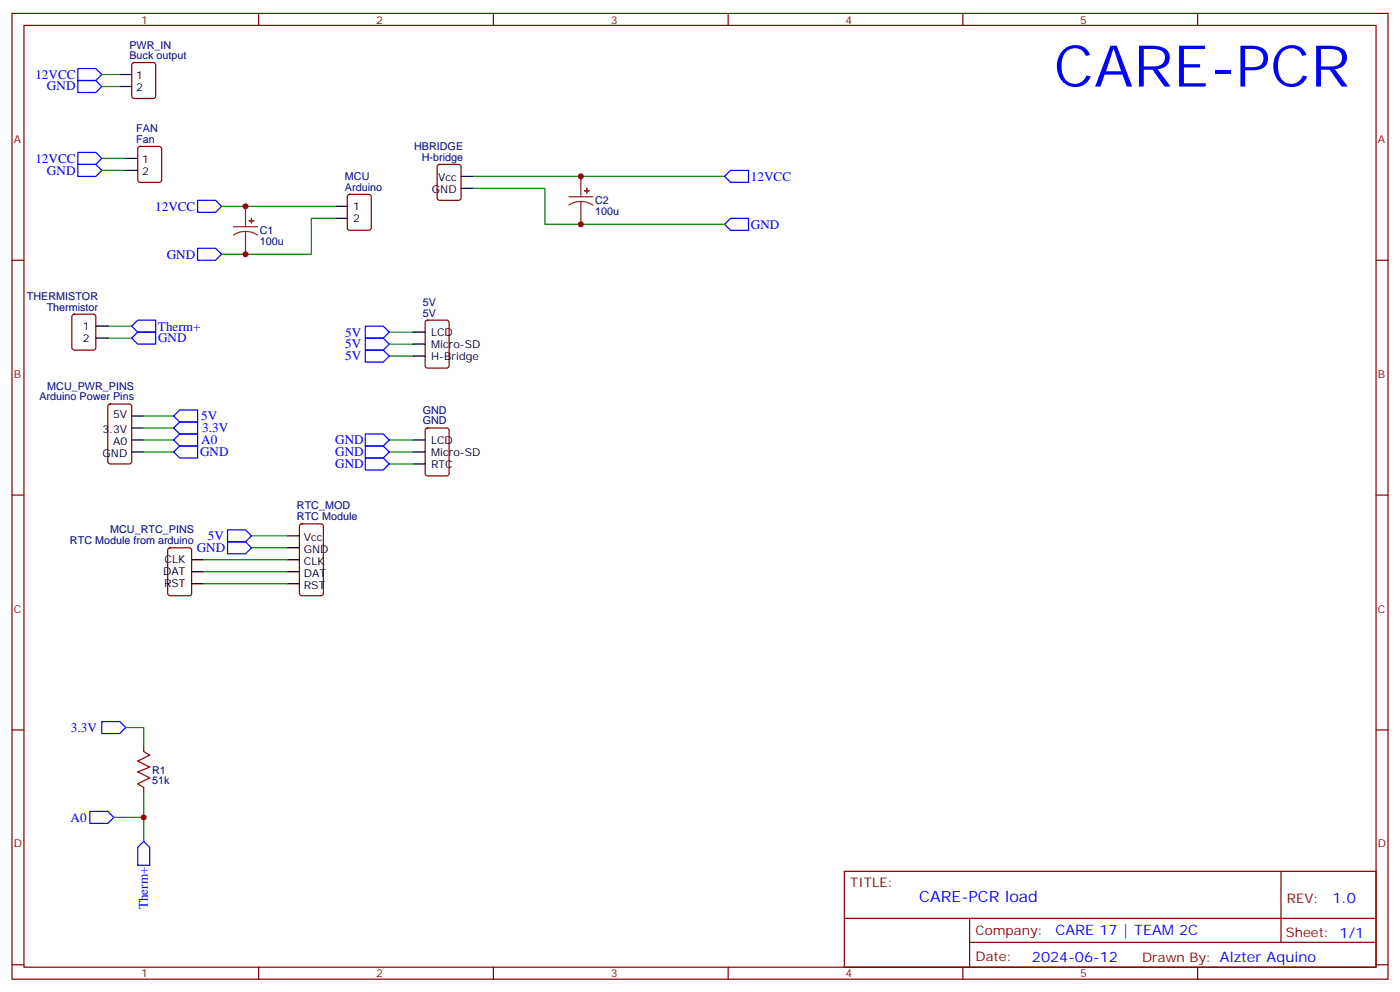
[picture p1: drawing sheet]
<svg xmlns="http://www.w3.org/2000/svg" width="412mm" height="292mm" viewBox="0 0 412 292" stroke-linecap="round" stroke-linejoin="round" font-family="sans-serif">
<g fill="none" stroke="#870000" stroke-width=".35">
<path d="M3.5 4h405.4v284.3h-405.4zM7.1 7.5h398.2v277.3h-398.2zM39 18.6l.5-.2h5.7l.6 .4 .1 9.5-.5 .6-5.9 .1-.6-.5-.1-9.4zM76.2 4v3.5M145.3 4v3.5M214.5 4v3.5M283.6 4v3.5M352.8 4v3.5M40.8 43.3l.5-.2h5.6l.7 .4v9.5l-.4 .6-5.9 .1-.7-.5v-9.4zM102.5 57.4l.5-.2h5.7l.6 .5 .1 9.4-.5 .6-5.9 .1-.6-.5-.1-9.4zM129 48.6l.5-.2h5.6l.7 .4v9.5l-.4 .6-5.9 .1-.7-.5v-9.4zM3.5 76.6h3.6"/>
<path d="M405.3 76.6h3.6M21.4 92.7l.5-.2h5.6l.7 .4v9.5l-.4 .6-5.9 .1-.7-.5v-9.4zM125.5 94.5l.4-.2h5.7l.6 .4 .1 13-.5 .6-5.9 .1-.6-.5-.1-12.9zM32 119.2l.5-.2h5.6l.7 .4v16.5l-.5 .6-5.8 .1-.7-.5-.1-16.4zM125.5 126.2l.4-.2h5.7l.6 .4 .1 13-.5 .7h-5.9l-.6-.4-.1-13zM3.5 145.8h3.6M88.4 154.4l.5-.2h5.6l.7 .5v20l-.4 .6-5.9 .1-.7-.5v-20zM405.3 145.8h3.6M49.6 161.5l.5-.2h5.6l.7 .4v13l-.4 .6-5.9 .1-.7-.5v-12.9zM3.5 214.9h3.6M42.3 219.5v1.8M405.3 214.9h3.6"/>
<path d="M42.3 231.8v1.8M248.7 256.5h156.6v28.3h-156.6zM377.3 256.6v20.8M248.7 270.4h156.5M285.6 277.4h119.6M285.6 270.4v14.1M3.5 284.1h3.6M76.2 284.8v3.5M145.3 284.8v3.5M214.5 284.8v3.5M283.6 284.8v3.5M352.8 284.8v3.5"/>
<path d="M405.3 284.1h3.6"/>
</g>
<g fill="none" stroke="#00f" stroke-width=".35">
<path d="M22.9 20.2h5.3l1.8 1.7-1.8 1.8h-5.3zM22.9 23.7h5.3l1.8 1.8-1.8 1.7h-5.3zM22.9 48.4h5.3l1.8 1.8-1.8 1.7h-5.3zM22.9 44.9h5.3l1.8 1.7-1.8 1.8h-5.3zM58.2 59h5.3l1.8 1.7-1.8 1.8h-5.3zM215.2 50.2h5.3v3.5h-5.3l-1.8-1.8zM58.2 73.1h5.3l1.8 1.8-1.8 1.7h-5.3zM213.4 66l1.8-1.7h5.3v3.5h-5.3zM38.8 96l1.8-1.7h5.3v3.5h-5.3zM38.8 99.6l1.8-1.8h5.3v3.5h-5.3zM107.6 96h5.3l1.8 1.8-1.8 1.8h-5.3zM107.6 99.6h5.3l1.8 1.7-1.8 1.8h-5.3z"/>
<path d="M107.6 103.1h5.3l1.8 1.7-1.8 1.8h-5.3zM52.9 127.8h5.3v3.5h-5.3l-1.7-1.8zM52.9 131.3h5.3v3.5h-5.3l-1.7-1.7zM52.9 124.2h5.3v3.6h-5.3l-1.7-1.8zM52.9 120.7h5.3v3.5h-5.3l-1.7-1.7zM107.6 127.8h5.3l1.8 1.7-1.8 1.8h-5.3zM107.6 131.3h5.3l1.8 1.8-1.8 1.7h-5.3zM107.6 134.8h5.3l1.8 1.8-1.8 1.8h-5.3zM67 156h5.3l1.8 1.8-1.8 1.7h-5.3zM67 159.5h5.3l1.8 1.8-1.8 1.8h-5.3zM30 212.4h5.3l1.7 1.8-1.7 1.8h-5.3zM26.5 238.9h5.2l1.8 1.8-1.8 1.7h-5.2z"/>
<path d="M42.3 247.7l1.8 1.8v5.3h-3.5v-5.3z"/>
</g>
<g fill="none" stroke="#008700" stroke-width=".35">
<path d="M30 25.5h5.3M30 21.9h5.3M30 50.2h7M30 46.6h7M139.3 55.5h21.2v10.5h52.9M139.3 51.9h74.1M65.3 60.7h33.5M98.8 64.3h-7.1v10.6h-26.4M31.7 96h7.1M31.7 99.6h7.1M114.7 97.8h7M114.7 104.8h7"/>
<path d="M114.7 101.3h7M42.3 129.5h8.9M42.3 126h8.9M42.3 122.5h8.9M42.3 133.1h8.9M114.7 129.5h7M114.7 133.1h7M114.7 136.6h7M74.1 157.8h10.6M60 164.8h24.7M60 168.3h24.7M60 171.9h24.7"/>
<path d="M74.1 161.3h10.6M37 214.2h5.3v5.3M42.3 233.6v7.1h-8.8M42.3 240.7v7"/>
</g>
<g fill="none" stroke="#000" stroke-width=".35">
<path d="M35.3 21.9h3.5M35.3 25.5h3.5M37 46.6h3.6M37 50.2h3.6M135.8 51.9h3.5M135.8 55.5h3.5M98.8 60.7h3.5M98.8 64.3h3.5M28.2 96h3.5M28.2 99.6h3.5M121.7 97.8h3.5M121.7 104.8h3.5"/>
<path d="M121.7 101.3h3.5M38.8 122.5h3.5M38.8 126h3.5M38.8 129.5h3.5M38.8 133.1h3.5M121.7 129.5h3.5M121.7 133.1h3.5M121.7 136.6h3.5M84.7 157.8h3.5M56.4 164.8h3.6M56.4 168.3h3.6M56.4 171.9h3.6"/>
<path d="M84.7 161.3h3.5M84.7 164.8h3.5M84.7 168.3h3.5M84.7 171.9h3.5"/>
</g>
<path d="M42.3 221.3l1.8 1-3.5 1.8 3.5 1.7-3.5 1.5 3.5 1.7-3.5 1.8 1.7 1" fill="none" stroke="#a10000" stroke-width=".35"/>
<path d="M167.6 57.9h7M171.1 59.3l-1.9 .3-1.6 .8M171.1 59.3l1.8 .3 1.7 .8M171.1 51.9v6M171.1 59.3v6.7M68.8 66.7h7M72.3 68.2l-1.8 .2-1.7 .8M72.3 68.2l1.9 .2 1.6 .8M72.3 60.7v6M72.3 68.2v6.7" fill="none" stroke="#8c2424" stroke-width=".35"/>
<g fill="#8c2424" stroke="#8c2424" stroke-width=".35">
<path d="M73.4 65h1.4z"/>
<path d="M74 64.3l.1 1.4z"/>
<path d="M172.2 56.2h1.4z"/>
<path d="M172.8 55.5l.1 1.4z"/>
</g>
<g fill="#c00">
<circle cx="42.3" cy="240.7" r=".88"/>
<circle cx="72.3" cy="74.9" r=".88"/>
<circle cx="72.3" cy="60.7" r=".88"/>
<circle cx="171.1" cy="51.9" r=".88"/>
<circle cx="171.1" cy="66" r=".88"/>
</g>
<text font-size="16.9" fill="#00f" x="310.4" y="25.5">CARE-PCR</text>
<text font-size="4.6" fill="#00f" x="270.8" y="265.6">CARE-PCR load</text>
<g font-size="4.2" fill="#00f">
<text x="392.5" y="265.8">1.0</text>
<text x="310.9" y="275.4">CARE 17 | TEAM 2C</text>
<text x="304" y="283.2">2024-06-12</text>
</g>
<g font-size="3.9" fill="#00f">
<text x="10.4" y="23.2">12VCC</text>
<text x="13.8" y="26.6">GND</text>
<text x="10.4" y="47.9">12VCC</text>
<text x="13.8" y="51.4">GND</text>
<text x="221.2" y="53.2">12VCC</text>
<text x="45.7" y="62">12VCC</text>
<text x="221.2" y="67.3">GND</text>
<text x="49.1" y="76.1">GND</text>
<text x="46.5" y="97.3">Therm+</text>
<text x="46.6" y="100.8">GND</text>
<text x="101.7" y="99.1">5V</text>
<text x="101.7" y="102.6">5V</text>
<text x="101.7" y="106.1">5V</text>
<text x="59.3" y="123.7">5V</text>
<text x="59.3" y="130.8">A0</text>
<text x="59.6" y="127.3">3.3V</text>
<text x="98.7" y="130.8">GND</text>
<text x="58.9" y="134.3">GND</text>
<text x="98.7" y="134.3">GND</text>
<text x="98.7" y="137.8">GND</text>
<text x="61.2" y="159">5V</text>
<text x="57.9" y="162.6">GND</text>
<text x="20.9" y="215.5">3.3V</text>
<text x="20.8" y="241.9">A0</text>
<text x="43.6" y="267.7" transform="rotate(-90 43.6 267.7)">Therm+</text>
</g>
<g font-size="3.9" fill="#800">
<text x="250.5" y="261.1">TITLE:</text>
<text x="379.1" y="265.8">REV:</text>
<text x="287.4" y="275.3">Company:</text>
<text x="378.7" y="275.9">Sheet: 1/1</text>
<text x="287.4" y="283">Date:</text>
<text x="336.4" y="283.1">Drawn By: Alzter Aquino</text>
</g>
<g font-size="3.2" fill="#800">
<text x="41.6" y="6.9">1</text>
<text x="110.8" y="6.9">2</text>
<text x="179.9" y="6.9">3</text>
<text x="249.1" y="6.9">4</text>
<text x="318.2" y="6.9">5</text>
<text x="4.1" y="42.1">A</text>
<text x="405.9" y="42.1">A</text>
<text x="4.1" y="111.2">B</text>
<text x="405.9" y="111.2">B</text>
<text x="4.1" y="180.3">C</text>
<text x="405.9" y="180.3">C</text>
<text x="4.1" y="249.5">D</text>
<text x="405.9" y="249.5">D</text>
<text x="41.6" y="287.8">1</text>
<text x="110.8" y="287.8">2</text>
<text x="179.9" y="287.8">3</text>
<text x="249.1" y="287.8">4</text>
<text x="318.2" y="287.8">5</text>
</g>
<g font-size="3.2" fill="#000080">
<text x="38.1" y="17.4">Buck output</text>
<text x="38.1" y="14.3">PWR_IN</text>
<text x="40.1" y="38.9">FAN</text>
<text x="40.1" y="42.1">Fan</text>
<text x="122" y="44.1">HBRIDGE</text>
<text x="124.3" y="47.3">H-bridge</text>
<text x="101.6" y="53">MCU</text>
<text x="101.6" y="56.2">Arduino</text>
<text x="175.3" y="63.3">100u</text>
<text x="175.3" y="60.1">C2</text>
<text x="76.6" y="68.9">C1</text>
<text x="76.6" y="72.1">100u</text>
<text x="7.9" y="88.2">THERMISTOR</text>
<text x="13.7" y="91.4">Thermistor</text>
<text x="124.5" y="93.2">5V</text>
<text x="124.5" y="90.1">5V</text>
<text x="11.6" y="117.9">Arduino Power Pins</text>
<text x="13.9" y="114.8">MCU_PWR_PINS</text>
<text x="124.5" y="125">GND</text>
<text x="124.5" y="121.9">GND</text>
<text x="87.5" y="150">RTC_MOD</text>
<text x="87.5" y="153.2">RTC Module</text>
<text x="20.6" y="160.2">RTC Module from arduino</text>
<text x="32.4" y="157">MCU_RTC_PINS</text>
<text x="44.8" y="227.8">R1</text>
<text x="44.8" y="230.8">51k</text>
</g>
<g font-size="3.2">
<text x="40.1" y="23.4">1</text>
<text x="40.1" y="26.9">2</text>
<text x="41.9" y="48">1</text>
<text x="41.9" y="51.6">2</text>
<text x="129" y="53.3">Vcc</text>
<text x="127.2" y="56.9">GND</text>
<text x="104.1" y="61.8">1</text>
<text x="104.1" y="65.3">2</text>
<text x="24.4" y="97.1">1</text>
<text x="24.4" y="100.6">2</text>
<text x="127" y="98.8">LCD</text>
<text x="127" y="105.9">H-Bridge</text>
<text x="127" y="102.4">Micro-SD</text>
<text x="33.3" y="123.2">5V</text>
<text x="30.1" y="127.4">3.3V</text>
<text x="33.3" y="131">A0</text>
<text x="127" y="130.6">LCD</text>
<text x="30.2" y="134.5">GND</text>
<text x="127" y="137.7">RTC</text>
<text x="127" y="134.1">Micro-SD</text>
<text x="89.5" y="159.2">Vcc</text>
<text x="48.5" y="165.9">CLK</text>
<text x="89.5" y="162.7">GND</text>
<text x="89.5" y="166.2">CLK</text>
<text x="48.1" y="169.4">DAT</text>
<text x="48.3" y="172.9">RST</text>
<text x="89.5" y="169.8">DAT</text>
<text x="89.5" y="173.3">RST</text>
</g>
</svg>
